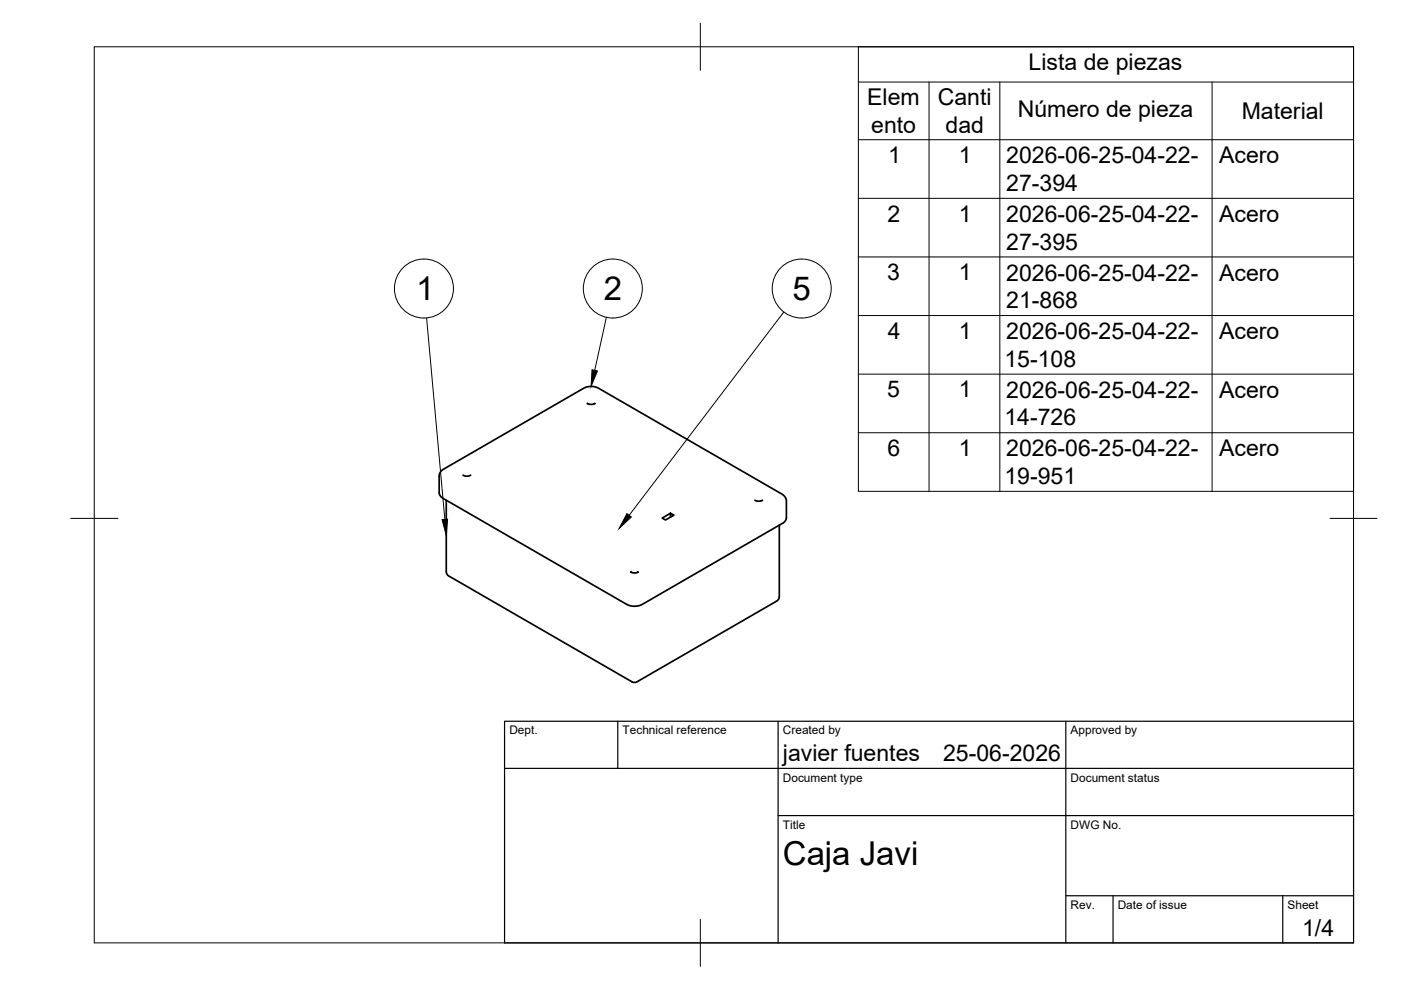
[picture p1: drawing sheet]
<svg xmlns="http://www.w3.org/2000/svg" width="297mm" height="210mm" viewBox="0 0 297 210" stroke-linecap="round" stroke-linejoin="round" font-family="sans-serif">
<!-- layer: Visible -->
<path d="M93.5 99.9l30.3-17.6 .8-.3h1.2l1.1 .3 39 22.6 .5 .4 .3 .8v3.7l-.2 .6-.5 .5-29.8 17.2-1.1 .4h-1.2l-1-.4-39.2-22.6-.4-.4-.2-.6v-3.7zM124.5 85.5l.6 .2 1-.2M94.6 106.1v15.2l.4 .8 39 22.5M98.2 100.7l.6 .3 1-.3M142.2 108.8l.7 .4-1.8 1.1-.7-.5 1.8-1v.8M160.1 106.1l.6 .2 1-.2M165.2 111.4v15.2l-.2 .6-30 17.4-.5 .1-.5-.1M133.7 121.3l.8 .2 .8-.2" fill="none" stroke="#000" stroke-width=".36"/>
<circle cx="131.3" cy="112" r=".18" fill="#000"/>
<!-- layer: BORDER -->
<path d="M20 9.9h267v190h-267zM148.5 4.9v10M15 109.9h10M282 109.9h10M148.5 194.9v10" fill="none" stroke="#000" stroke-width=".21"/>
<!-- layer: TITLEBLOCK -->
<path d="M107 152.9h180v47h-180zM131 152.9v10M165 152.9v47M226 152.9v47M107 162.9h180M165 172.9h122M226 189.9h61M236 189.9v10M272 189.9v10" fill="none" stroke="#000" stroke-width=".25"/>
<!-- layer: Parts Lists -->
<path d="M182 9.9h105v94.3h-105zM182 17.4h105M197 17.4v86.8M212 17.4v86.8M257 17.4v86.8M182 29.6h105M182 42.1h105M182 54.5h105M182 66.9h105M182 79.3h105M182 91.8h105" fill="none" stroke="#000" stroke-width=".21"/>
<!-- layer: Balloons -->
<g fill="none" stroke="#000" stroke-width=".21">
<circle cx="89.9" cy="61.2" r="6.3"/>
<circle cx="129.9" cy="61.2" r="6.3"/>
<circle cx="170" cy="61.2" r="6.3"/>
</g>
<!-- layer: 0 -->
<path d="M125.5 78.4l1.2 .2-1.4 3.3zM93.7 110.2l1.2-.1-.3 3.5zM132.9 108.9l1 .7-2.6 2.4z" fill="#000" stroke="#000" stroke-width=".21"/>
<path d="M90.4 67.4l3.9 42.7M128.6 67.3l-2.5 11.2M166.2 66.2l-32.8 43.1" fill="none" stroke="#000" stroke-width=".21"/>
<g font-size="7">
<text x="88.2" y="63.7">1</text>
<text x="128.1" y="63.7">2</text>
<text x="168" y="63.6">5</text>
<text x="166" y="183.4">Caja Javi</text>
</g>
<g font-size="4.9">
<text x="218.1" y="14.9">Lista de piezas</text>
<text x="183.9" y="22.3">Elem</text>
<text x="198.8" y="22.3">Canti</text>
<text x="184.7" y="28.1">ento</text>
<text x="200.5" y="28.2">dad</text>
<text x="215.8" y="24.8">Número de pieza</text>
<text x="263.3" y="25.2">Material</text>
<text x="188.3" y="34.6">1</text>
<text x="203.3" y="34.6">1</text>
<text x="213.3" y="34.6">2026-06-25-04-22-</text>
<text x="258.5" y="34.6">Acero</text>
<text x="213.3" y="40.5">27-394</text>
<text x="188.2" y="47">2</text>
<text x="203.3" y="47">1</text>
<text x="213.3" y="47.1">2026-06-25-04-22-</text>
<text x="258.5" y="47.1">Acero</text>
<text x="213.3" y="52.9">27-395</text>
<text x="188.1" y="59.4">3</text>
<text x="203.3" y="59.4">1</text>
<text x="213.3" y="59.5">2026-06-25-04-22-</text>
<text x="258.5" y="59.5">Acero</text>
<text x="213.3" y="65.3">21-868</text>
<text x="188.2" y="71.8">4</text>
<text x="203.3" y="71.8">1</text>
<text x="213.3" y="71.9">2026-06-25-04-22-</text>
<text x="258.5" y="71.9">Acero</text>
<text x="213" y="77.8">15-108</text>
<text x="188.1" y="84.2">5</text>
<text x="203.3" y="84.2">1</text>
<text x="213.3" y="84.3">2026-06-25-04-22-</text>
<text x="258.5" y="84.3">Acero</text>
<text x="213" y="90.2">14-726</text>
<text x="188.2" y="96.7">6</text>
<text x="203.3" y="96.7">1</text>
<text x="213.3" y="96.8">2026-06-25-04-22-</text>
<text x="258.5" y="96.7">Acero</text>
<text x="213" y="102.6">19-951</text>
<text x="166" y="161.4">javier fuentes</text>
<text x="200" y="161.4">25-06-2026</text>
<text x="276.1" y="198.6">1/4</text>
</g>
<g font-size="2.5">
<text x="108" y="155.7">Dept.</text>
<text x="132" y="155.7">Technical reference</text>
<text x="166" y="155.7">Created by</text>
<text x="227" y="155.7">Approved by</text>
<text x="166" y="165.7">Document type</text>
<text x="227" y="165.7">Document status</text>
<text x="166" y="175.7">Title</text>
<text x="227" y="175.7">DWG No.</text>
<text x="227" y="192.7">Rev.</text>
<text x="237" y="192.7">Date of issue</text>
<text x="273" y="192.7">Sheet</text>
</g>
</svg>
